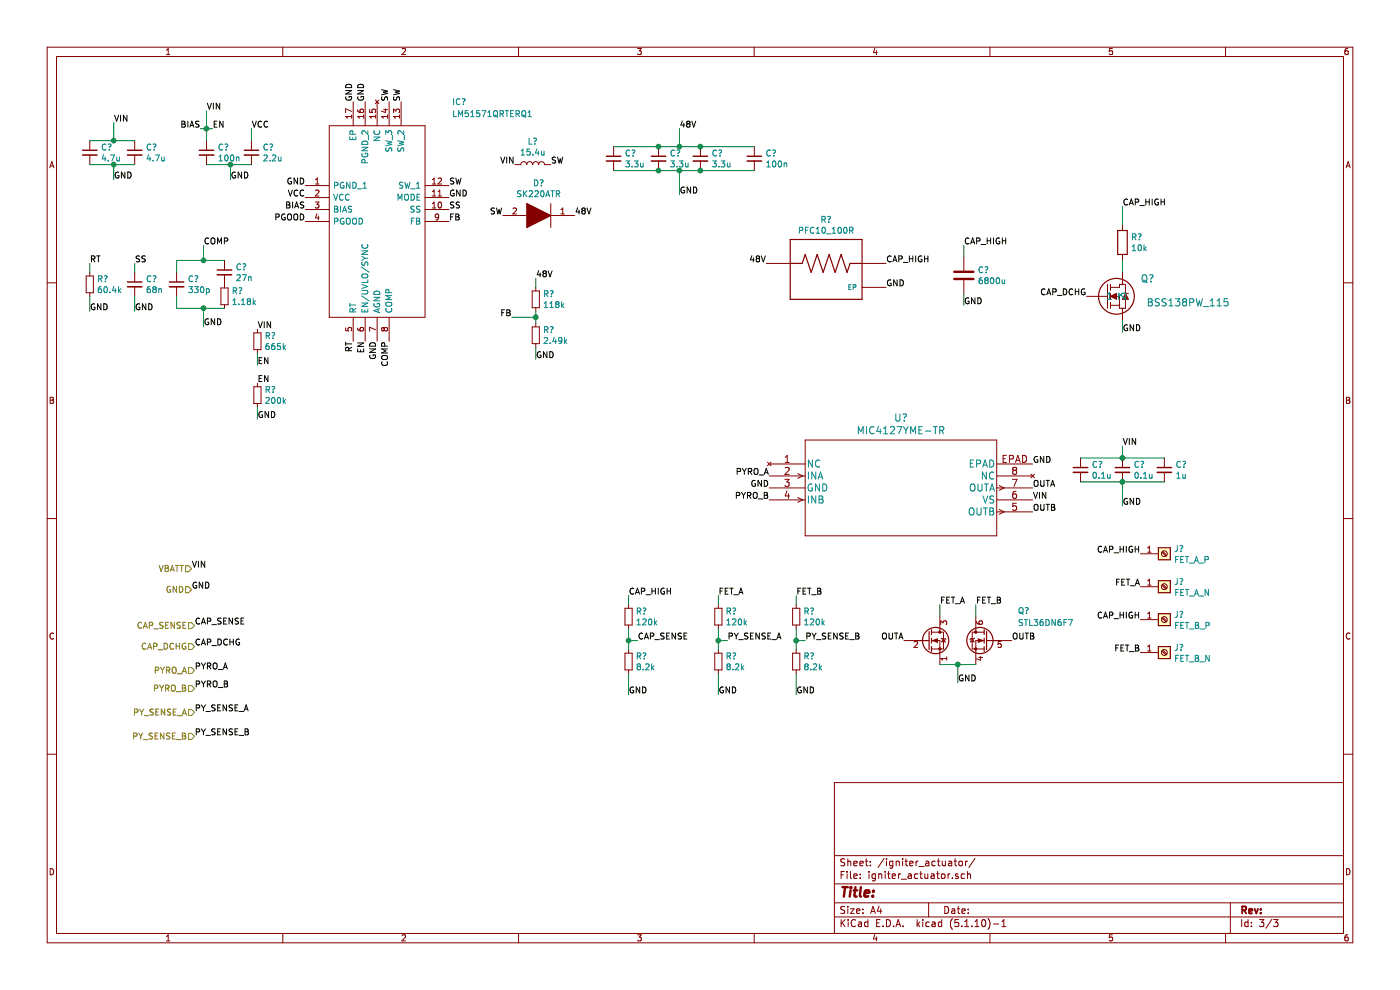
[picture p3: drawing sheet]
EESchema Schematic File Version 4
EELAYER 30 0
EELAYER END
$Descr A4 11693 8268
encoding utf-8
Sheet 3 3
Title ""
Date ""
Rev ""
Comp ""
Comment1 ""
Comment2 ""
Comment3 ""
Comment4 ""
$EndDescr
Text Label 3750 1550 0    50   ~ 0
SW
Text Label 3350 850  1    50   ~ 0
SW
Text Label 3250 850  1    50   ~ 0
SW
$Comp
L symbols:SK220ATR D?
U 1 1
P 4800 1800
F 0 "D?" H 5100 1533 50  0000 C CNN
F 1 "SK220ATR" H 5100 1624 50  0000 C CNN
F 2 "DIOM5226X295N" H 5050 1500 50  0001 L CNN
F 3 "http://www.smc-diodes.com/propdf/SK220A%20N0942%20REV.B.pdf" H 5050 1400 50  0001 L CNN
	1    4800 1800
	-1   0    0    1   
$EndComp
Text Label 4200 1800 2    50   ~ 0
SW
$Comp
L Device:L L?
U 1 1
P 4450 1375
F 0 "L?" V 4640 1375 50  0000 C CNN
F 1 "15.4u" V 4549 1375 50  0000 C CNN
F 2 "" H 4450 1375 50  0001 C CNN
F 3 "~" H 4450 1375 50  0001 C CNN
	1    4450 1375
	0    -1   -1   0   
$EndComp
Text Label 4600 1375 0    50   ~ 0
SW
$Comp
L Device:C_Small C?
U 1 1
P 2100 1275
F 0 "C?" H 2192 1321 50  0000 L CNN
F 1 "2.2u" H 2192 1230 50  0000 L CNN
F 2 "" H 2100 1275 50  0001 C CNN
F 3 "~" H 2100 1275 50  0001 C CNN
	1    2100 1275
	1    0    0    -1  
$EndComp
$Comp
L Device:C_Small C?
U 1 1
P 1725 1275
F 0 "C?" H 1817 1321 50  0000 L CNN
F 1 "100n" H 1817 1230 50  0000 L CNN
F 2 "" H 1725 1275 50  0001 C CNN
F 3 "~" H 1725 1275 50  0001 C CNN
	1    1725 1275
	1    0    0    -1  
$EndComp
$Comp
L symbols:LM51571QRTERQ1 IC?
U 1 1
P 2550 1550
F 0 "IC?" H 3775 2250 50  0000 L CNN
F 1 "LM51571QRTERQ1" H 3775 2150 50  0000 L CNN
F 2 "QFN50P300X300X80-17N-D" H 4100 2100 50  0001 L CNN
F 3 "https://www.ti.com/lit/ds/symlink/lm51571-q1.pdf?ts=1617256844020&ref_url=https%253A%252F%252Fwww.ti.com%252Fstore%252Fti%252Fen%252Fp%252Fproduct%252F%253Fp%253DLM51571QRTERQ1" H 4100 2000 50  0001 L CNN
F 4 "0.8" H 3600 1750 50  0001 L CNN "Height"
	1    2550 1550
	1    0    0    -1  
$EndComp
$Comp
L Device:C_Small C?
U 1 1
P 750 1275
F 0 "C?" H 842 1321 50  0000 L CNN
F 1 "4.7u" H 842 1230 50  0000 L CNN
F 2 "" H 750 1275 50  0001 C CNN
F 3 "~" H 750 1275 50  0001 C CNN
	1    750  1275
	1    0    0    -1  
$EndComp
$Comp
L Device:C_Small C?
U 1 1
P 1125 1275
F 0 "C?" H 1217 1321 50  0000 L CNN
F 1 "4.7u" H 1217 1230 50  0000 L CNN
F 2 "" H 1125 1275 50  0001 C CNN
F 3 "~" H 1125 1275 50  0001 C CNN
	1    1125 1275
	1    0    0    -1  
$EndComp
$Comp
L Device:C_Small C?
U 1 1
P 1125 2375
F 0 "C?" H 1217 2421 50  0000 L CNN
F 1 "68n" H 1217 2330 50  0000 L CNN
F 2 "" H 1125 2375 50  0001 C CNN
F 3 "~" H 1125 2375 50  0001 C CNN
	1    1125 2375
	1    0    0    -1  
$EndComp
$Comp
L Device:C_Small C?
U 1 1
P 1475 2375
F 0 "C?" H 1567 2421 50  0000 L CNN
F 1 "330p" H 1567 2330 50  0000 L CNN
F 2 "" H 1475 2375 50  0001 C CNN
F 3 "~" H 1475 2375 50  0001 C CNN
	1    1475 2375
	1    0    0    -1  
$EndComp
$Comp
L Device:C_Small C?
U 1 1
P 1875 2275
F 0 "C?" H 1967 2321 50  0000 L CNN
F 1 "27n" H 1967 2230 50  0000 L CNN
F 2 "" H 1875 2275 50  0001 C CNN
F 3 "~" H 1875 2275 50  0001 C CNN
	1    1875 2275
	1    0    0    -1  
$EndComp
$Comp
L Device:R_Small R?
U 1 1
P 750 2375
F 0 "R?" H 809 2421 50  0000 L CNN
F 1 "60.4k" H 809 2330 50  0000 L CNN
F 2 "" H 750 2375 50  0001 C CNN
F 3 "~" H 750 2375 50  0001 C CNN
	1    750  2375
	1    0    0    -1  
$EndComp
$Comp
L Device:R_Small R?
U 1 1
P 1875 2475
F 0 "R?" H 1934 2521 50  0000 L CNN
F 1 "1.18k" H 1934 2430 50  0000 L CNN
F 2 "" H 1875 2475 50  0001 C CNN
F 3 "~" H 1875 2475 50  0001 C CNN
	1    1875 2475
	1    0    0    -1  
$EndComp
$Comp
L Device:R_Small R?
U 1 1
P 4475 2500
F 0 "R?" H 4534 2546 50  0000 L CNN
F 1 "118k" H 4534 2455 50  0000 L CNN
F 2 "" H 4475 2500 50  0001 C CNN
F 3 "~" H 4475 2500 50  0001 C CNN
	1    4475 2500
	1    0    0    -1  
$EndComp
$Comp
L Device:R_Small R?
U 1 1
P 4475 2800
F 0 "R?" H 4534 2846 50  0000 L CNN
F 1 "2.49k" H 4534 2755 50  0000 L CNN
F 2 "" H 4475 2800 50  0001 C CNN
F 3 "~" H 4475 2800 50  0001 C CNN
	1    4475 2800
	1    0    0    -1  
$EndComp
$Comp
L Device:C_Small C?
U 1 1
P 5125 1325
F 0 "C?" H 5217 1371 50  0000 L CNN
F 1 "3.3u" H 5217 1280 50  0000 L CNN
F 2 "" H 5125 1325 50  0001 C CNN
F 3 "~" H 5125 1325 50  0001 C CNN
	1    5125 1325
	1    0    0    -1  
$EndComp
$Comp
L Device:C_Small C?
U 1 1
P 5500 1325
F 0 "C?" H 5592 1371 50  0000 L CNN
F 1 "3.3u" H 5592 1280 50  0000 L CNN
F 2 "" H 5500 1325 50  0001 C CNN
F 3 "~" H 5500 1325 50  0001 C CNN
	1    5500 1325
	1    0    0    -1  
$EndComp
$Comp
L Device:C_Small C?
U 1 1
P 5850 1325
F 0 "C?" H 5942 1371 50  0000 L CNN
F 1 "3.3u" H 5942 1280 50  0000 L CNN
F 2 "" H 5850 1325 50  0001 C CNN
F 3 "~" H 5850 1325 50  0001 C CNN
	1    5850 1325
	1    0    0    -1  
$EndComp
$Comp
L Device:C_Small C?
U 1 1
P 6300 1325
F 0 "C?" H 6392 1371 50  0000 L CNN
F 1 "100n" H 6392 1280 50  0000 L CNN
F 2 "" H 6300 1325 50  0001 C CNN
F 3 "~" H 6300 1325 50  0001 C CNN
	1    6300 1325
	1    0    0    -1  
$EndComp
Wire Wire Line
	4475 2650 4275 2650
Text Label 4275 2650 2    50   ~ 0
FB
Text Label 3750 1850 0    50   ~ 0
FB
Wire Wire Line
	4475 2600 4475 2650
Connection ~ 4475 2650
Wire Wire Line
	4475 2650 4475 2700
Wire Wire Line
	5125 1425 5500 1425
Connection ~ 5500 1425
Wire Wire Line
	5500 1425 5675 1425
Connection ~ 5850 1425
Wire Wire Line
	5850 1425 6300 1425
Wire Wire Line
	5125 1225 5500 1225
Connection ~ 5500 1225
Wire Wire Line
	5500 1225 5675 1225
Connection ~ 5850 1225
Wire Wire Line
	5850 1225 6300 1225
Text Label 5675 1625 0    50   ~ 0
GND
Wire Wire Line
	5675 1625 5675 1425
Connection ~ 5675 1425
Wire Wire Line
	5675 1425 5850 1425
Wire Wire Line
	5675 1225 5675 1075
Connection ~ 5675 1225
Wire Wire Line
	5675 1225 5850 1225
Text Label 5675 1075 0    50   ~ 0
48V
Text Label 4800 1800 0    50   ~ 0
48V
Text Label 4475 2325 0    50   ~ 0
48V
Wire Wire Line
	4475 2325 4475 2400
Wire Wire Line
	4475 3000 4475 2900
Text Label 4475 3000 0    50   ~ 0
GND
Text Label 3050 850  1    50   ~ 0
GND
Text Label 2950 850  1    50   ~ 0
GND
Text Label 2550 1550 2    50   ~ 0
GND
Text Label 3150 2850 3    50   ~ 0
GND
Text Label 3250 2850 3    50   ~ 0
COMP
Wire Wire Line
	1475 2275 1475 2175
Wire Wire Line
	1475 2175 1700 2175
Text Label 1700 2050 0    50   ~ 0
COMP
Wire Wire Line
	1700 2050 1700 2175
Connection ~ 1700 2175
Wire Wire Line
	1700 2175 1875 2175
Wire Wire Line
	1475 2475 1475 2575
Wire Wire Line
	1475 2575 1700 2575
Text Label 1700 2725 0    50   ~ 0
GND
Wire Wire Line
	1700 2725 1700 2575
Connection ~ 1700 2575
Wire Wire Line
	1700 2575 1875 2575
Text Label 2950 2850 3    50   ~ 0
RT
Text Label 750  2200 0    50   ~ 0
RT
Wire Wire Line
	750  2200 750  2275
Text Label 750  2600 0    50   ~ 0
GND
Wire Wire Line
	750  2475 750  2600
Text Label 3750 1650 0    50   ~ 0
GND
Text Label 3750 1750 0    50   ~ 0
SS
Text Label 1125 2200 0    50   ~ 0
SS
Wire Wire Line
	1125 2200 1125 2275
Wire Wire Line
	1125 2600 1125 2475
Text Label 1125 2600 0    50   ~ 0
GND
Text Label 4300 1375 2    50   ~ 0
VIN
Text Label 950  1025 0    50   ~ 0
VIN
Wire Wire Line
	950  1025 950  1175
Wire Wire Line
	950  1175 1125 1175
Wire Wire Line
	950  1175 750  1175
Connection ~ 950  1175
Wire Wire Line
	750  1375 950  1375
Text Label 950  1500 0    50   ~ 0
GND
Wire Wire Line
	950  1500 950  1375
Connection ~ 950  1375
Wire Wire Line
	950  1375 1125 1375
Text Label 2550 1650 2    50   ~ 0
VCC
Text Label 2100 1075 0    50   ~ 0
VCC
Wire Wire Line
	2100 1075 2100 1175
Text Label 1925 1500 0    50   ~ 0
GND
Wire Wire Line
	1925 1500 1925 1375
Wire Wire Line
	1725 1375 1925 1375
Connection ~ 1925 1375
Wire Wire Line
	1925 1375 2100 1375
Text Label 2550 1750 2    50   ~ 0
BIAS
Text Label 3050 2850 3    50   ~ 0
EN
Text Label 1675 1075 2    50   ~ 0
BIAS
Text Label 1775 1075 0    50   ~ 0
EN
Wire Wire Line
	1775 1075 1725 1075
Wire Wire Line
	1725 1075 1725 1175
Connection ~ 1725 1075
Wire Wire Line
	1725 1075 1725 925 
Text Label 1725 925  0    50   ~ 0
VIN
Wire Wire Line
	1675 1075 1725 1075
Text Label 2550 1850 2    50   ~ 0
PGOOD
Text HLabel 1600 4750 0    50   Input ~ 0
VBATT
Text HLabel 1600 4925 0    50   Input ~ 0
GND
Text HLabel 1625 5225 0    50   Input ~ 0
CAP_SENSE
Text Label 1600 4750 0    50   ~ 0
VIN
Text Label 1600 4925 0    50   ~ 0
GND
Text Label 1625 5225 0    50   ~ 0
CAP_SENSE
$Comp
L Device:C C?
U 1 1
P 8050 2300
F 0 "C?" H 8165 2346 50  0000 L CNN
F 1 "6800u" H 8165 2255 50  0000 L CNN
F 2 "" H 8088 2150 50  0001 C CNN
F 3 "~" H 8050 2300 50  0001 C CNN
	1    8050 2300
	1    0    0    -1  
$EndComp
Text Label 6400 2200 2    50   ~ 0
48V
Text Label 8050 2550 0    50   ~ 0
GND
Wire Wire Line
	8050 2550 8050 2450
Wire Wire Line
	8050 2150 8050 2050
Text Label 7400 2200 0    50   ~ 0
CAP_HIGH
Text Label 8050 2050 0    50   ~ 0
CAP_HIGH
$Comp
L Device:R R?
U 1 1
P 9375 2025
F 0 "R?" H 9445 2071 50  0000 L CNN
F 1 "10k" H 9445 1980 50  0000 L CNN
F 2 "" V 9305 2025 50  0001 C CNN
F 3 "~" H 9375 2025 50  0001 C CNN
	1    9375 2025
	1    0    0    -1  
$EndComp
Text Label 9375 1725 0    50   ~ 0
CAP_HIGH
Wire Wire Line
	9375 1725 9375 1875
Wire Wire Line
	9375 2175 9375 2275
Text Label 9375 2775 0    50   ~ 0
GND
Wire Wire Line
	9375 2775 9375 2675
Text Label 9075 2475 2    50   ~ 0
CAP_DCHG
$Comp
L symbols:MIC4127YME-TR U?
U 1 1
P 6425 3875
F 0 "U?" H 7525 4263 60  0000 C CNN
F 1 "MIC4127YME-TR" H 7525 4157 60  0000 C CNN
F 2 "SOIC-8_ME_MCH" H 7525 4115 60  0001 C CNN
F 3 "" H 6425 3875 60  0000 C CNN
	1    6425 3875
	1    0    0    -1  
$EndComp
$Comp
L symbols:BSS138PW_115 Q?
U 1 1
P 9075 2475
F 0 "Q?" H 9525 2625 60  0000 L CNN
F 1 "BSS138PW_115" H 9575 2425 60  0000 L CNN
F 2 "SC-70_SOT323_NEX" H 10020 2665 60  0001 C CNN
F 3 "" H 9075 2475 60  0000 C CNN
	1    9075 2475
	1    0    0    -1  
$EndComp
$Comp
L symbols:STL36DN6F7 Q?
U 1 1
P 8000 5350
F 0 "Q?" H 8500 5600 50  0000 L CNN
F 1 "STL36DN6F7" H 8500 5500 50  0000 L CNN
F 2 "" H 7950 5450 50  0001 C CNN
F 3 "~" H 7750 5350 50  0001 C CNN
	1    8000 5350
	1    0    0    -1  
$EndComp
Text Label 8625 4175 0    50   ~ 0
VIN
$Comp
L Device:C_Small C?
U 1 1
P 9375 3925
F 0 "C?" H 9467 3971 50  0000 L CNN
F 1 "0.1u" H 9467 3880 50  0000 L CNN
F 2 "" H 9375 3925 50  0001 C CNN
F 3 "~" H 9375 3925 50  0001 C CNN
	1    9375 3925
	1    0    0    -1  
$EndComp
$Comp
L Device:C_Small C?
U 1 1
P 9725 3925
F 0 "C?" H 9817 3971 50  0000 L CNN
F 1 "1u" H 9817 3880 50  0000 L CNN
F 2 "" H 9725 3925 50  0001 C CNN
F 3 "~" H 9725 3925 50  0001 C CNN
	1    9725 3925
	1    0    0    -1  
$EndComp
$Comp
L Device:C_Small C?
U 1 1
P 9025 3925
F 0 "C?" H 9117 3971 50  0000 L CNN
F 1 "0.1u" H 9117 3880 50  0000 L CNN
F 2 "" H 9025 3925 50  0001 C CNN
F 3 "~" H 9025 3925 50  0001 C CNN
	1    9025 3925
	1    0    0    -1  
$EndComp
Wire Wire Line
	9025 3825 9375 3825
Connection ~ 9375 3825
Wire Wire Line
	9375 3825 9725 3825
Wire Wire Line
	9025 4025 9375 4025
Connection ~ 9375 4025
Wire Wire Line
	9375 4025 9725 4025
Text Label 9375 3725 0    50   ~ 0
VIN
Wire Wire Line
	9375 3725 9375 3825
Text Label 9375 4225 0    50   ~ 0
GND
Wire Wire Line
	9375 4025 9375 4225
Text Label 6425 4075 2    50   ~ 0
GND
Text Label 8625 3875 0    50   ~ 0
GND
Text Label 8625 4075 0    50   ~ 0
OUTA
Text Label 8625 4275 0    50   ~ 0
OUTB
Text Label 7550 5350 2    50   ~ 0
OUTA
Text Label 8450 5350 0    50   ~ 0
OUTB
Text Label 8000 5700 0    50   ~ 0
GND
Wire Wire Line
	7850 5550 8000 5550
Wire Wire Line
	8000 5550 8000 5700
Connection ~ 8000 5550
Wire Wire Line
	8000 5550 8150 5550
Text Label 7850 5050 0    50   ~ 0
FET_A
Wire Wire Line
	7850 5050 7850 5150
Text Label 8150 5050 0    50   ~ 0
FET_B
Wire Wire Line
	8150 5050 8150 5150
Text Label 6425 3975 2    50   ~ 0
PYRO_A
Text Label 6425 4175 2    50   ~ 0
PYRO_B
Text HLabel 1625 5600 0    50   Input ~ 0
PYRO_A
Text HLabel 1625 5750 0    50   Input ~ 0
PYRO_B
Text Label 1625 5600 0    50   ~ 0
PYRO_A
Text Label 1625 5750 0    50   ~ 0
PYRO_B
$Comp
L Connector:Screw_Terminal_01x01 J?
U 1 1
P 9725 4625
F 0 "J?" H 9805 4667 50  0000 L CNN
F 1 "FET_A_P" H 9805 4576 50  0000 L CNN
F 2 "" H 9725 4625 50  0001 C CNN
F 3 "~" H 9725 4625 50  0001 C CNN
	1    9725 4625
	1    0    0    -1  
$EndComp
$Comp
L Connector:Screw_Terminal_01x01 J?
U 1 1
P 9725 4900
F 0 "J?" H 9805 4942 50  0000 L CNN
F 1 "FET_A_N" H 9805 4851 50  0000 L CNN
F 2 "" H 9725 4900 50  0001 C CNN
F 3 "~" H 9725 4900 50  0001 C CNN
	1    9725 4900
	1    0    0    -1  
$EndComp
$Comp
L Connector:Screw_Terminal_01x01 J?
U 1 1
P 9725 5175
F 0 "J?" H 9805 5217 50  0000 L CNN
F 1 "FET_B_P" H 9805 5126 50  0000 L CNN
F 2 "" H 9725 5175 50  0001 C CNN
F 3 "~" H 9725 5175 50  0001 C CNN
	1    9725 5175
	1    0    0    -1  
$EndComp
$Comp
L Connector:Screw_Terminal_01x01 J?
U 1 1
P 9725 5450
F 0 "J?" H 9805 5492 50  0000 L CNN
F 1 "FET_B_N" H 9805 5401 50  0000 L CNN
F 2 "" H 9725 5450 50  0001 C CNN
F 3 "~" H 9725 5450 50  0001 C CNN
	1    9725 5450
	1    0    0    -1  
$EndComp
Text Label 9525 4900 2    50   ~ 0
FET_A
Text Label 9525 5450 2    50   ~ 0
FET_B
Text Label 9525 4625 2    50   ~ 0
CAP_HIGH
Text Label 9525 5175 2    50   ~ 0
CAP_HIGH
Text HLabel 1625 5400 0    50   Input ~ 0
CAP_DCHG
Text Label 1625 5400 0    50   ~ 0
CAP_DCHG
Text Label 1625 5950 0    50   ~ 0
PY_SENSE_A
Text Label 1625 6150 0    50   ~ 0
PY_SENSE_B
Text HLabel 1625 5950 0    50   Input ~ 0
PY_SENSE_A
Text HLabel 1625 6150 0    50   Input ~ 0
PY_SENSE_B
$Comp
L Device:R_Small R?
U 1 1
P 6650 5150
F 0 "R?" H 6709 5196 50  0000 L CNN
F 1 "120k" H 6709 5105 50  0000 L CNN
F 2 "" H 6650 5150 50  0001 C CNN
F 3 "~" H 6650 5150 50  0001 C CNN
	1    6650 5150
	1    0    0    -1  
$EndComp
$Comp
L Device:R_Small R?
U 1 1
P 6650 5525
F 0 "R?" H 6709 5571 50  0000 L CNN
F 1 "8.2k" H 6709 5480 50  0000 L CNN
F 2 "" H 6650 5525 50  0001 C CNN
F 3 "~" H 6650 5525 50  0001 C CNN
	1    6650 5525
	1    0    0    -1  
$EndComp
Wire Wire Line
	6650 5250 6650 5350
Text Label 6650 5800 0    50   ~ 0
GND
Wire Wire Line
	6650 5800 6650 5625
Text Label 6650 4975 0    50   ~ 0
FET_B
Wire Wire Line
	6650 4975 6650 5050
Text Label 6725 5350 0    50   ~ 0
PY_SENSE_B
Wire Wire Line
	6725 5350 6650 5350
Connection ~ 6650 5350
Wire Wire Line
	6650 5350 6650 5425
Wire Wire Line
	6000 5800 6000 5625
Text Label 6000 5800 0    50   ~ 0
GND
Wire Wire Line
	6000 5350 6000 5425
Connection ~ 6000 5350
Wire Wire Line
	6075 5350 6000 5350
Text Label 6075 5350 0    50   ~ 0
PY_SENSE_A
Wire Wire Line
	6000 4975 6000 5050
Text Label 6000 4975 0    50   ~ 0
FET_A
Wire Wire Line
	6000 5250 6000 5350
$Comp
L Device:R_Small R?
U 1 1
P 6000 5525
F 0 "R?" H 6059 5571 50  0000 L CNN
F 1 "8.2k" H 6059 5480 50  0000 L CNN
F 2 "" H 6000 5525 50  0001 C CNN
F 3 "~" H 6000 5525 50  0001 C CNN
	1    6000 5525
	1    0    0    -1  
$EndComp
$Comp
L Device:R_Small R?
U 1 1
P 6000 5150
F 0 "R?" H 6059 5196 50  0000 L CNN
F 1 "120k" H 6059 5105 50  0000 L CNN
F 2 "" H 6000 5150 50  0001 C CNN
F 3 "~" H 6000 5150 50  0001 C CNN
	1    6000 5150
	1    0    0    -1  
$EndComp
$Comp
L Device:R_Small R?
U 1 1
P 2150 2850
AR Path="/60C5E9F6/60D8653B" Ref="R?"  Part="1" 
AR Path="/60C5ED9B/60D8653B" Ref="R?"  Part="1" 
F 0 "R?" H 2209 2896 50  0000 L CNN
F 1 "665k" H 2209 2805 50  0000 L CNN
F 2 "Resistor_SMD:R_0805_2012Metric_Pad1.20x1.40mm_HandSolder" H 2150 2850 50  0001 C CNN
F 3 "~" H 2150 2850 50  0001 C CNN
	1    2150 2850
	1    0    0    -1  
$EndComp
Text Label 2150 2750 0    50   ~ 0
VIN
Text Label 2150 3050 0    50   ~ 0
EN
Wire Wire Line
	2150 2950 2150 3050
$Comp
L Device:R_Small R?
U 1 1
P 2150 3300
AR Path="/60C5E9F6/60D86544" Ref="R?"  Part="1" 
AR Path="/60C5ED9B/60D86544" Ref="R?"  Part="1" 
F 0 "R?" H 2209 3346 50  0000 L CNN
F 1 "200k" H 2209 3255 50  0000 L CNN
F 2 "Resistor_SMD:R_0603_1608Metric_Pad0.98x0.95mm_HandSolder" H 2150 3300 50  0001 C CNN
F 3 "~" H 2150 3300 50  0001 C CNN
	1    2150 3300
	1    0    0    -1  
$EndComp
Text Label 2150 3500 0    50   ~ 0
GND
Wire Wire Line
	2150 3400 2150 3500
Text Label 2150 3200 0    50   ~ 0
EN
$Comp
L symbols:PFC10 R?
U 1 1
P 6900 2200
F 0 "R?" H 6900 2567 50  0000 C CNN
F 1 "PFC10_100R" H 6900 2476 50  0000 C CNN
F 2 "RES_PFC10" H 6675 1800 50  0001 L BNN
F 3 "" H 6900 2200 50  0001 L BNN
	1    6900 2200
	1    0    0    -1  
$EndComp
Text Label 7400 2400 0    50   ~ 0
GND
Wire Wire Line
	5250 5800 5250 5625
Text Label 5250 5800 0    50   ~ 0
GND
Wire Wire Line
	5250 5350 5250 5425
Connection ~ 5250 5350
Wire Wire Line
	5325 5350 5250 5350
Text Label 5325 5350 0    50   ~ 0
CAP_SENSE
Wire Wire Line
	5250 4975 5250 5050
Text Label 5250 4975 0    50   ~ 0
CAP_HIGH
Wire Wire Line
	5250 5250 5250 5350
$Comp
L Device:R_Small R?
U 1 1
P 5250 5525
F 0 "R?" H 5309 5571 50  0000 L CNN
F 1 "8.2k" H 5309 5480 50  0000 L CNN
F 2 "" H 5250 5525 50  0001 C CNN
F 3 "~" H 5250 5525 50  0001 C CNN
	1    5250 5525
	1    0    0    -1  
$EndComp
$Comp
L Device:R_Small R?
U 1 1
P 5250 5150
F 0 "R?" H 5309 5196 50  0000 L CNN
F 1 "120k" H 5309 5105 50  0000 L CNN
F 2 "" H 5250 5150 50  0001 C CNN
F 3 "~" H 5250 5150 50  0001 C CNN
	1    5250 5150
	1    0    0    -1  
$EndComp
$EndSCHEMATC
